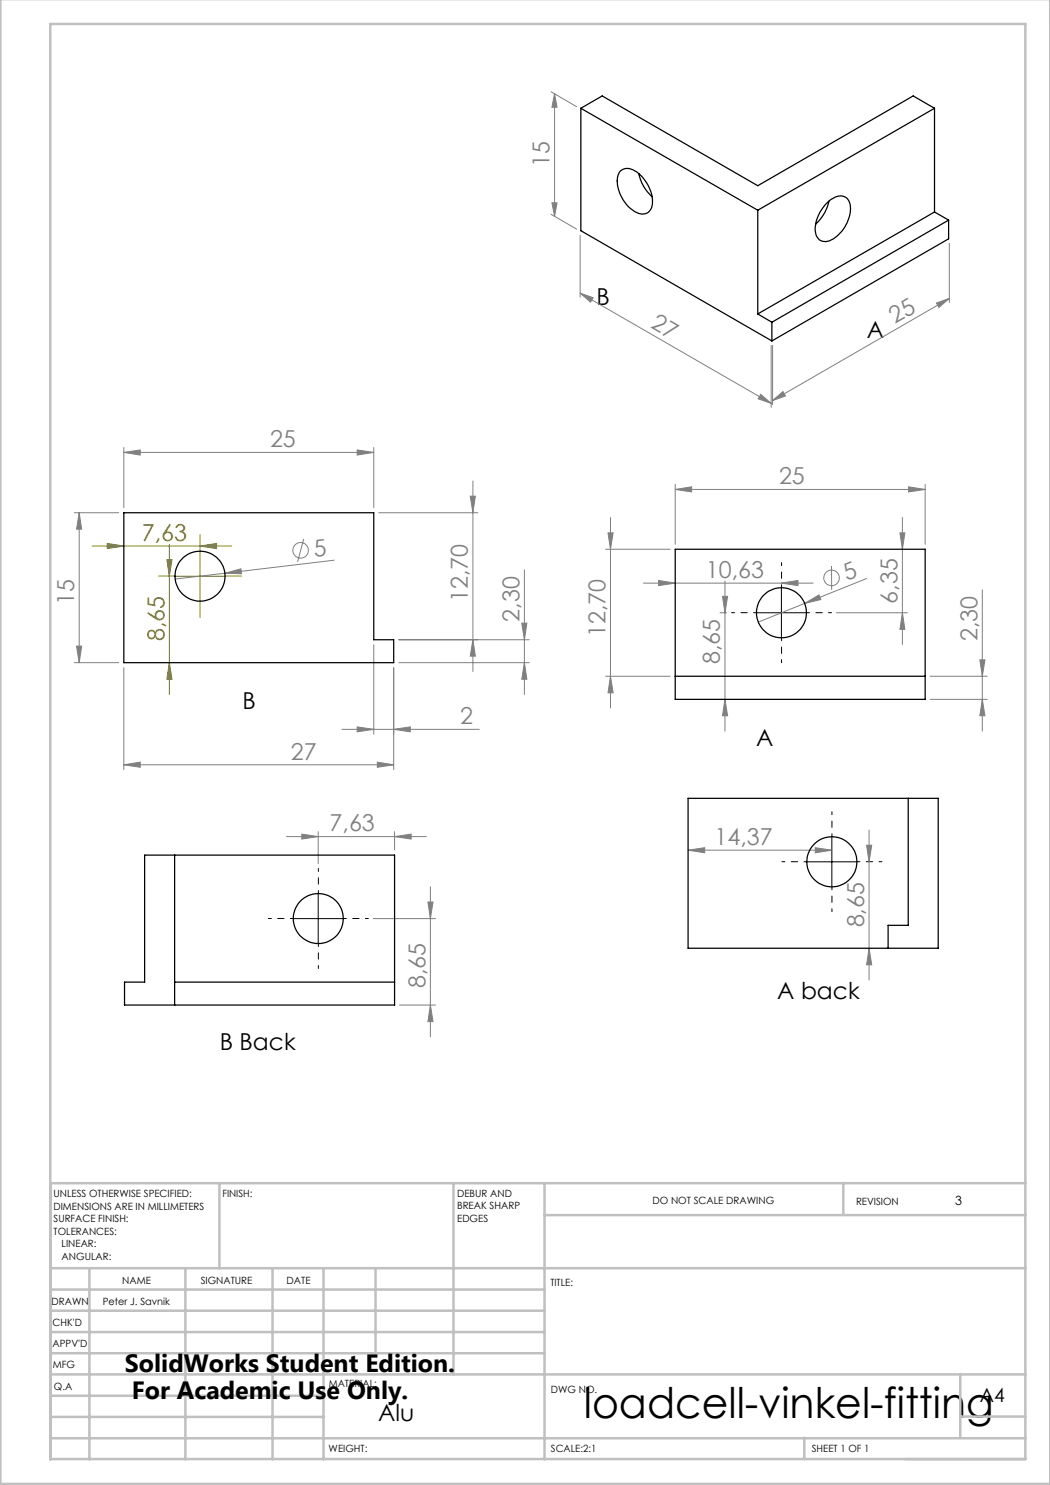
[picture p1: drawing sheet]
<svg xmlns="http://www.w3.org/2000/svg" width="210mm" height="297mm" viewBox="0 0 210 297" stroke-linecap="round" stroke-linejoin="round" font-family="sans-serif">
<g fill="none" stroke="#808080" stroke-width=".2">
<path d="M110.2 18.3l5.1 3M110.9 18.8l.5 2.6h-1zM110.9 18.8v24.4M110.2 42.9l5.1 2.9M110.4 40.6h1l-.5 2.6zM116 58.6l2.6 .9-.5 .9zM116 47.1v12.3M116 58.6l38.2 22.1M189.9 48.7v11.8M189.9 59.7l-35.4 20.4M152.2 78.9l2 1.8-2.6-.9zM154.2 69.1v12.4"/>
<path d="M154.5 69.1v11.8M187.3 60.6l2.6-.9-2.1 1.8zM24.8 90.5l3.2-.5v1zM24.8 89.5v12M24.8 90.5h50M71.4 90l3.4 .5-3.4 .5zM74.8 89.5v12M94.1 99.2h1l-.5 3.3zM94.6 96.2v38.1M135 97.9l3.3-.5v1zM135 96.9v12M135 97.9h50"/>
<path d="M154.5 80.1l2.1-1.8 .5 .9zM181.7 97.4l3.3 .5-3.3 .5zM185 96.9v12M14.9 102.5h8.8M15.8 102.5l.5 3.3h-1zM15.8 102.5v30M45 114.6l3.2-.8 .1 1zM45 114.6l-10 1.2M60.7 107.8l-1.2 4.6M66.9 112l-21.9 2.6M75.7 102.5h19.9M104.9 114v24.9"/>
<path d="M121.1 109.9h12.9M121.6 106.6h1l-.5 3.3zM122.1 103.5v38.1M128.7 116.6h33.9M131.7 116.1l3.3 .5-3.3 .5zM144.5 119.3h1l-.5 3.3zM145 116.2v30M156.3 116.6l3.3-.5v1zM166.3 113.2v4.8M173.3 115.7l-21.6 8.7M180 106.6h1l-.5 3.3zM180.5 103.5v25.4"/>
<path d="M196.5 118v28.2M14.9 132.5h8.8M15.3 129.2h1l-.5 3.3zM24.8 133.5v20.4M74.8 128.9v18M78.7 133.5v20.4M79.8 127.9h26.1M79.8 132.5h26.1M94.6 127.9l.5 3.3h-1zM104.4 124.6h1l-.5 3.3zM104.9 132.5l.5 3.4h-1zM121.1 135.3h12.9"/>
<path d="M122.1 135.3l.5 3.3h-1zM144 122.6h1.3M145 139.9l.5 3.3h-1zM160.9 120.7l2.9-1.7 .4 .9zM167.3 122.6h14.2M180.5 122.6l.5 3.3h-1zM186 135.3h11.4M186 139.9h11.4M196 132h1l-.5 3.3zM196.5 139.9l.5 3.3h-1zM24.8 153l3.2-.6v1.1zM24.8 153h53.9"/>
<path d="M68.4 145.9h27.4M71.4 145.4l3.4 .5-3.4 .5zM75.5 152.4l3.2 .6-3.2 .5zM78.7 145.9l3.4-.5v1zM57.3 167.3h28M60.4 166.8l3.2 .5-3.2 .5zM63.6 166.3v6.4M78.9 167.3l3.3-.5v1zM78.9 166.3v3.7M86.1 177.4v30M137.6 170l3.3-.5v1.1zM137.6 170h28.8"/>
<path d="M163.1 169.5l3.3 .5-3.3 .6zM173.3 169h1l-.5 3.4zM173.8 166v30M74.6 183.7h12.5M85.6 180.4h1l-.5 3.3zM173.8 189.6l.5 3.4h-1zM79.9 201h7.2M86.1 201l.5 3.3h-1z"/>
<circle cx="60.1" cy="110.1" r="1.55"/>
<circle cx="166.3" cy="115.6" r="1.54"/>
</g>
<path d="M18.4 109.2h28M21.4 108.7l3.4 .5-3.4 .5zM33.4 111.9h1l-.5 3.3zM33.9 108.9v30M35 115.2h10M40 109.2l3.3-.5v1zM40 110.2v10M33.9 132.5l.5 3.4h-1z" fill="none" stroke="#808000" stroke-width=".2"/>
<path d="M156.3 117.5v-5M151.3 122.5h-5M156.3 127.5v5M161.3 122.5h5M63.7 178.7v-5M161.4 172.3h-5M166.4 167.3v-5M166.4 177.3v5M171.4 172.3h5M58.7 183.7h-5M63.7 188.7v5M68.7 183.7h5" fill="none" stroke="#000" stroke-width=".2" stroke-dasharray="15.2 1.3 1.3 1.3" stroke-dashoffset="14.6"/>
<path d="M156.3 117.5v10.1M151.3 122.6h10M63.6 178.7v10M161.4 172.4h10M166.4 167.4v10M58.7 183.7h10" fill="none" stroke="#000" stroke-width=".2"/>
<path d="M35 115.2h-3.3M40 110.2v-3.3M45 115.2h3.3M40 120.2v3.3" fill="none" stroke="#808000" stroke-width=".2" stroke-dasharray="15.2 1.3 1.3 1.3"/>
<g fill="none" stroke="#c0c0c0" stroke-width=".5">
<path d="M.1 -.1v296.9h209.9v-296.9M10.1 4.8h195v287h-195zM43.9 236.6v17M90.7 236.6v38.3M108.9 236.6v55.3M168.7 236.6v6.3M205.1 236.6h-195v55.3M10.1 253.6h195M10.1 257.9h98.8M17.9 253.6v38.3M37.1 253.6v38.3M54.5 253.6v38.3"/>
<path d="M64.7 253.6v38.3M75.1 253.6v17M108.9 243h96.2M10.1 270.6h98.8M10.1 266.4h98.8M10.1 262.1h98.8M10.1 279.1h54.6M10.1 274.9h195M192.1 274.8v12.7M10.1 287.7h195M10.1 283.4h54.6M160.9 287.5v4.3"/>
<path d="M192.1 283.3h13"/>
</g>
<g fill="#808000">
<path d="M40 109.2l3.3-.5v1zM21.4 108.7l3.4 .5-3.4 .5z"/>
<path d="M33.4 111.9h1l-.5 3.3zM33.9 132.5l.5 3.4h-1z"/>
</g>
<g fill="#808080">
<path d="M45 114.6l3.2-.8 .1 1z"/>
<path d="M160.9 120.7l2.9-1.7 .4 .9z"/>
<path d="M78.7 145.9l3.4-.5v1zM71.4 145.4l3.4 .5-3.4 .5zM156.3 116.6l3.3-.5v1zM131.7 116.1l3.3 .5-3.3 .5zM163.1 169.5l3.3 .5-3.3 .6zM137.6 170l3.3-.5v1.1z"/>
<path d="M24.8 153l3.2-.6v1.1zM75.5 152.4l3.2 .6-3.2 .5zM24.8 90.5l3.2-.5v1zM71.4 90l3.4 .5-3.4 .5zM135 97.9l3.3-.5v1zM181.7 97.4l3.3 .5-3.3 .5zM60.4 166.8l3.2 .5-3.2 .5zM78.9 167.3l3.3-.5v1z"/>
<path d="M154.5 80.1l2.1-1.8 .5 .9zM187.3 60.6l2.6-.9-2.1 1.8z"/>
<path d="M122.1 135.3l.5 3.3h-1zM121.6 106.6h1l-.5 3.3zM180.5 122.6l.5 3.3h-1zM180 106.6h1l-.5 3.3z"/>
<path d="M110.9 18.8l.5 2.6h-1zM110.4 40.6h1l-.5 2.6zM94.1 99.2h1l-.5 3.3zM94.6 127.9l.5 3.3h-1zM104.4 124.6h1l-.5 3.3zM104.9 132.5l.5 3.4h-1zM15.8 102.5l.5 3.3h-1zM15.3 129.2h1l-.5 3.3zM196 132h1l-.5 3.3zM196.5 139.9l.5 3.3h-1zM144.5 119.3h1l-.5 3.3zM145 139.9l.5 3.3h-1zM173.3 169h1l-.5 3.4zM173.8 189.6l.5 3.4h-1zM85.6 180.4h1l-.5 3.3zM86.1 201l.5 3.3h-1z"/>
<path d="M116 58.6l2.6 .9-.5 .9zM152.2 78.9l2 1.8-2.6-.9z"/>
</g>
<g fill="none" stroke="#000" stroke-width=".25">
<path d="M116.2 21.7v24.4l38.2 22.1M116.2 21.7l35.4 20.3M116.2 21.7l4.2-2.5 31.2 17.9 31-17.9 4.3 2.5M124.1 34.2a2.51 2.51 0 0 1 3.3 .2 7.5 7.5 0 0 1 3 7 2.1 2.1 0 0 1-3.4 .9 7.2 7.2 0 0 1-3.4-7.2zM127.8 34.7a8.4 8.4 0 0 0 2.6 4.6M186.9 21.7l-35.3 20.3M186.9 21.7v20.7M151.6 42v20.8M165.1 40.8a3.6 3.6 0 0 1 3.8-1.4 2.88 2.88 0 0 1 1.1 3.2 7.1 7.1 0 0 1-4.5 5.7 1.94 1.94 0 0 1-2.4-2.1 7.7 7.7 0 0 1 2-5.4zM165.8 40.2a8.4 8.4 0 0 1-2.7 4.6M186.9 42.4l-35.3 20.4M186.9 42.4l2.8 1.6"/>
<path d="M189.7 44l-35.3 20.4M189.7 44v3.8l-35.3 20.4M151.6 62.8l2.8 1.6M154.4 64.4v3.8M24.8 102.5h50v25.4h3.9v4.6h-53.9zM135 109.9h50v30h-50zM135 135.3h50M137.6 159.7h50v29.9h-50zM181.6 159.7v25.4h-4v4.5M28.9 171h50v30h-54v-4.6h4zM34.9 171v30M34.9 196.4h44"/>
<circle cx="40" cy="115.2" r="5"/>
<circle cx="156.3" cy="122.6" r="5"/>
<circle cx="166.4" cy="172.4" r="5"/>
<circle cx="63.7" cy="183.7" r="5"/>
</g>
<text font-size="8.5" x="116.8" y="283.5">loadcell-vinkel-fitting</text>
<g font-size="5">
<text x="25" y="274.4">SolidWorks Student Edition.</text>
<text x="26.4" y="279.9">For Academic Use Only.</text>
</g>
<g font-size="4.7" fill="#808080">
<text x="109.9" y="33.3" transform="rotate(-90 109.9 33.3)">15</text>
<text x="129.9" y="65.5" transform="rotate(30 129.9 65.5)">27</text>
<text x="179" y="64.8" transform="rotate(-30 179 64.8)">25</text>
<text x="54" y="89.5">25</text>
<text x="155.8" y="96.9">25</text>
<text x="62.9" y="111.4" transform="rotate(-7 62.9 111.4)">5</text>
<text x="141.2" y="115.6">10,63</text>
<text x="169.4" y="116.2" transform="rotate(-22 169.4 116.2)">5</text>
<text x="14.8" y="120.9" transform="rotate(-90 14.8 120.9)">15</text>
<text x="93.6" y="120.4" transform="rotate(-90 93.6 120.4)">12,70</text>
<text x="103.9" y="124.3" transform="rotate(-90 103.9 124.3)">2,30</text>
<text x="179.5" y="120.7" transform="rotate(-90 179.5 120.7)">6,35</text>
<text x="121.1" y="127.4" transform="rotate(-90 121.1 127.4)">12,70</text>
<text x="195.5" y="128.3" transform="rotate(-90 195.5 128.3)">2,30</text>
<text x="144" y="132.8" transform="rotate(-90 144 132.8)">8,65</text>
<text x="92" y="144.8">2</text>
<text x="58.2" y="151.9">27</text>
<text x="65.9" y="166.3">7,63</text>
<text x="142.9" y="169">14,37</text>
<text x="172.8" y="185.5" transform="rotate(-90 172.8 185.5)">8,65</text>
<text x="85.1" y="197.7" transform="rotate(-90 85.1 197.7)">8,65</text>
</g>
<g font-size="4.7">
<text x="119.3" y="60.9">B</text>
<text x="173.3" y="67.6">A</text>
<text x="48.5" y="141.9">B</text>
<text x="151.2" y="149.2">A</text>
<text x="155.5" y="199.8">A back</text>
<text x="43.9" y="209.9">B Back</text>
<text x="75.6" y="284.2">Alu</text>
</g>
<g font-size="4.7" fill="#808000">
<text x="28.3" y="108.2">7,63</text>
<text x="32.9" y="128.2" transform="rotate(-90 32.9 128.2)">8,65</text>
</g>
<text font-size="3.9" x="196" y="280.4">A4</text>
<text font-size="2.5" x="191.1" y="240.9">3</text>
<g font-size="2">
<text x="10.7" y="239.5">UNLESS OTHERWISE SPECIFIED:</text>
<text x="44.5" y="239.5">FINISH:</text>
<text x="91.4" y="239.4">DEBUR AND</text>
<text x="10.7" y="242">DIMENSIONS ARE IN MILLIMETERS</text>
<text x="10.7" y="244.5">SURFACE FINISH:</text>
<text x="91.4" y="241.9">BREAK SHARP</text>
<text x="91.4" y="244.4">EDGES</text>
<text x="130.5" y="240.8">DO NOT SCALE DRAWING</text>
<text x="171.2" y="241">REVISION</text>
<text x="10.7" y="247">TOLERANCES:</text>
<text x="12.3" y="249.5">LINEAR:</text>
<text x="12.3" y="252">ANGULAR:</text>
<text x="24.4" y="256.9">NAME</text>
<text x="40.1" y="256.8">SIGNATURE</text>
<text x="57.3" y="256.8">DATE</text>
<text x="110.1" y="257.1">TITLE:</text>
<text x="10.3" y="260.9">DRAWN</text>
<text x="20.6" y="261">Peter J. Savnik</text>
<text x="10.5" y="269.3">APPV'D</text>
<text x="10.5" y="265.2">CHK'D</text>
<text x="10.6" y="273.6">MFG</text>
<text x="10.8" y="278">Q.A</text>
<text x="65.8" y="277.4">MATERIAL:</text>
<text x="110.2" y="278.5">DWG NO.</text>
<text x="65.7" y="290.4">WEIGHT:</text>
<text x="110.2" y="290.5">SCALE:2:1</text>
<text x="162.4" y="290.4">SHEET 1 OF 1</text>
</g>
</svg>
